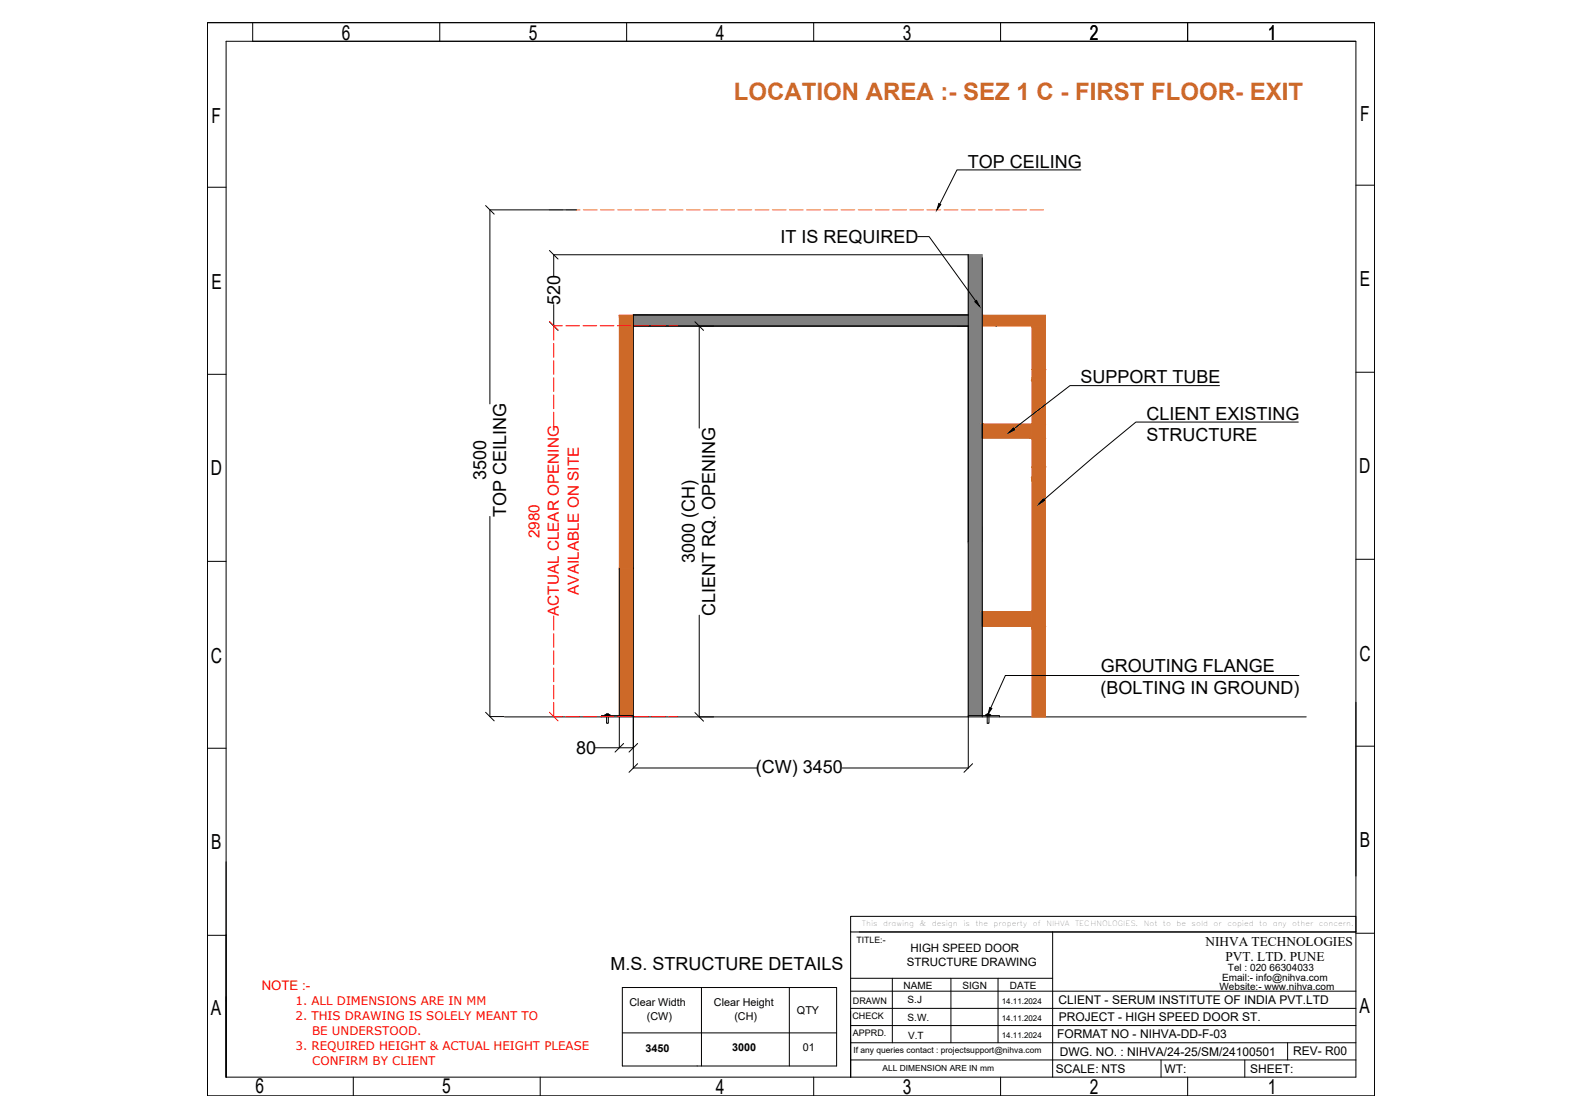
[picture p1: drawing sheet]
<svg xmlns="http://www.w3.org/2000/svg" width="420mm" height="297mm" viewBox="0 0 420 297" stroke-linecap="round" stroke-linejoin="round" font-family="sans-serif">
<!-- layer: 0 -->
<g fill="#808080" stroke="#808080" stroke-width=".27">
<path d="M168.4 83.7l89.1 3v-3zM168.4 83.7l89.1 3h-89.1z"/>
<path d="M257.5 67.7l3.7 76.3v-76.3zM257.5 67.7l3.7 76.3h-3.7z"/>
<path d="M257.5 144l3.7 46.3v-46.3zM257.5 144l3.7 46.3h-3.7z"/>
</g>
<g fill="none" stroke="#000" stroke-width=".27">
<path d="M55.2 6h310.3v285.4h-310.3zM55.2 6h310.3M67.2 6v5h293.4v275.4h-300.5v-275.4h300.5M116.9 6v5M166.6 6v5M216.4 6v5M266.1 6v5M315.8 6v5M55.2 49.8h4.9M129.1 54.7l2.3 2.3M153.3 55.8h-23v51.6M287.4 45.2h-32.9l-4.6 9.1"/>
<path d="M360.6 49.2h4.9M146.1 66.6l2.3 2.3M147.2 73.5v-5.8h110.3v136.5h-33.6M244 62.9h3.1l12.4 17.2M261.2 68.6v122M55.2 99.5h4.9M146.1 85.6l2.3 2.3M147.2 86.7h.1M147.2 81v5.7M168.4 86.7h89.1M184.8 85.6l2.3 2.3M185.9 86.7v27.1"/>
<path d="M257.5 83.7h-89.1v120.5h32.9M264.9 86.7v.1M360.6 99h4.9M261.2 112.7v3.9M324.3 102.5h-39.8l-14.9 11.5M345.2 112.2h-43.1l-11.1 9.1-13.4 11.6M130.3 137.3v53.3h3.7M55.2 149.3h4.9M164.7 151.1v39.2M360.6 148.7h4.9M185.9 163.6v27M261.2 162.6v4"/>
<path d="M345.4 179.6h-78.1l-3.8 8.7M55.2 199h4.9M129.1 189.4l2.3 2.3M134.2 190.6h213.2M158.3 198.9h6.4M161.2 190h.7h-.3h.2v2.3h-.5v-2.3h.3zM161.2 190h-.4v.3h1.4v-.3h-.3M161.6 190.3h6.8v8.6h-3.7v-8.3M161.8 190.3h-1.8v.3M165.8 197.7l-2.3 2.3M169.6 197.7l-2.3 2.3M184.8 189.5l2.3 2.3"/>
<path d="M257.5 190.6v-.3h8.3v.3M262.4 190h-.3v.3h1.4v-.3h-.4M262.5 189.8l.6 .2h-.3h.2v2.3h-.5v-2.3h.3h-.4zM360.6 186.7v46.3M360.6 198.4h4.9M169.6 203.1l-2.3 2.3M258.6 203.1l-2.3 2.3M55.2 248.7h4.9M226.2 243.7h134.4v4.1h-134.4zM226.2 247.8v38.6M228.5 247.8h132.1M279.9 247.8v38.6"/>
<path d="M360.6 248.2h4.9M60.1 266.2h.1M165.5 262.6h57v20.9h-57zM165.5 274.7h57M186.5 262.6v20.9M209.9 262.6v20.9M226.2 277.3h134.4M226.2 272.7h134.4M226.2 268.2h134.4M226.2 263.6h134.4M226.2 260.2h53.7M237.3 260.2v17.1"/>
<path d="M252.9 260.2v17.1M265.4 260.2v17.1M342.4 277.3v4.6M55.2 286.4v5M94 286.4v5M143.7 286.4v5M185.4 283.4v.1M216.4 286.4v5M226.2 281.9h134.4M266.1 286.4v5M308.8 281.9v4.5M315.8 286.4v5"/>
<path d="M331 281.9v4.5"/>
</g>
<g fill="#cd6928" stroke="#cd6928" stroke-width=".27">
<path d="M274.4 86.7h3.6v11.6z"/>
<path d="M274.4 116.6h3.6v7.6z"/>
<path d="M164.7 83.8l3.7 67.3v-67.3zM164.7 83.8l3.7 67.3h-3.7z"/>
<path d="M164.7 151.1l3.7 39.2v-39.2zM164.7 151.1l3.7 39.2h-3.7z"/>
<path d="M261.3 83.8l16.7 2.9v-2.9zM261.3 83.8l16.7 2.9h-16.7z"/>
<path d="M274.4 86.7v11.6h3.6zM274.4 98.3h3.6l-3.6 2.7zM274.4 101h3.6v-2.7z"/>
<path d="M274.4 101l3.6 11.7v-11.7zM274.4 101l3.6 11.7h-3.6z"/>
<path d="M274.4 112.7l3.6 3.9v-3.9zM274.4 112.7l3.6 3.9h-3.6z"/>
<path d="M261.3 112.7l13.1 3.9v-3.9zM261.3 112.7l13.1 3.9h-13.1z"/>
<path d="M274.4 116.6v7.6h3.6zM274.4 124.2h3.6l-3.6 2.7zM274.4 126.9h3.6v-2.7z"/>
<path d="M274.4 126.9l3.6 35.7v-35.7zM274.4 126.9l3.6 35.7h-3.6z"/>
<path d="M274.4 162.6l3.6 4v-4zM274.4 162.6l3.6 4h-3.6z"/>
<path d="M261.2 162.6l13.2 4v-4zM261.2 162.6l13.2 4h-13.2z"/>
<path d="M274.4 166.6l3.6 24v-24zM274.4 166.6l3.6 24h-3.6z"/>
</g>
<path d="M249.7 54.1l.5 .3-1.1 1.4zM259.2 80.2l.5-.3 .7 1.5zM269.5 113.8l.3 .5-1.5 .8zM277.4 132.7l.4 .4-1.5 .9zM263.2 188.1l.6 .3-1 1.4z" fill="#000" stroke="#000" stroke-width=".27"/>
<g fill="none" stroke="#ff7f00" stroke-width=".27">
<path d="M146.1 55.8h3.6M150.6 55.8h3.6M155.1 55.8h3.7M159.7 55.8h3.6M164.3 55.8h3.6M168.8 55.8h3.7M173.4 55.8h3.7M178 55.8h3.6M182.6 55.8h3.6M187.1 55.8h3.7M191.7 55.8h3.6M196.2 55.8h3.7"/>
<path d="M200.8 55.8h3.7M205.4 55.8h3.7M209.9 55.8h3.7M214.5 55.8h3.7M219.1 55.8h3.6M223.7 55.8h3.6M228.2 55.8h3.7M232.8 55.8h3.6M237.4 55.8h3.6M241.9 55.8h3.7M246.5 55.8h3.7M251.1 55.8h3.6"/>
<path d="M255.6 55.8h3.7M260.2 55.8h3.7M264.8 55.8h3.6M269.3 55.8h3.7M273.9 55.8h3.6"/>
</g>
<g fill="none" stroke="#f00" stroke-width=".27">
<path d="M146.1 85.5l2.3 2.3M147.2 91.3v3.7M147.2 95.9v3.6M149.5 86.6h-2.3v3.8M150.5 86.6h3.6M155 86.6h3.7M159.6 86.6h3.7M164.2 86.6h3.6M168.7 86.6h3.7M173.3 86.6h3.7M177.9 86.6h2.3M147.2 100.5v3.6"/>
<path d="M147.2 105v3.7M147.2 109.6v3.8M147.2 163.8v3.8M147.2 168.5v3.6M147.2 173.1v3.6M147.2 177.6v3.7M146.1 189.4l2.3 2.3M147.2 186.8v3.8h2.3M147.2 182.2v3.7M150.5 190.6h3.6M155 190.6h3.7M159.6 190.6h3.7"/>
<path d="M164.2 190.6h3.6M168.7 190.6h3.7M173.3 190.6h3.7M177.9 190.6h2.3"/>
</g>
<text font-size="6.4" fill="#cd6928" x="195.1" y="26.7">LOCATION AREA :- SEZ 1 C - FIRST FLOOR- EXIT</text>
<g font-size="5.5">
<text x="90.9" y="10.6">6</text>
<text x="140.6" y="10.5">5</text>
<text x="190.4" y="10.5">4</text>
<text x="240" y="10.6">3</text>
<text x="289.8" y="10.6">2</text>
<text x="337.2" y="10.6">1</text>
<text x="56.3" y="32.7">F</text>
<text x="361.7" y="32.1">F</text>
<text x="56.2" y="76.7">E</text>
<text x="361.6" y="76.2">E</text>
<text x="361.5" y="125.8">D</text>
<text x="56.1" y="126.4">D</text>
<text x="56.1" y="176.2">C</text>
<text x="361.5" y="175.7">C</text>
<text x="56.2" y="225.8">B</text>
<text x="361.6" y="225.3">B</text>
<text x="56.1" y="269.9">A</text>
<text x="361.5" y="269.3">A</text>
<text x="67.9" y="290.8">6</text>
<text x="117.6" y="290.8">5</text>
<text x="190.4" y="290.9">4</text>
<text x="240" y="290.9">3</text>
<text x="289.8" y="290.9">2</text>
<text x="337.2" y="290.9">1</text>
</g>
<g font-size="4.8">
<text x="257.4" y="44.5">TOP CEILING</text>
<text x="207.6" y="64.5">IT IS REQUIRED</text>
<text x="148.9" y="81.2" transform="rotate(-90 148.9 81.2)">520</text>
<text x="287.3" y="102">SUPPORT TUBE</text>
<text x="304.9" y="111.6">CLIENT EXISTING</text>
<text x="304.9" y="117.4">STRUCTURE</text>
<text x="129.3" y="127.7" transform="rotate(-90 129.3 127.7)">3500</text>
<text x="134.6" y="137.4" transform="rotate(-90 134.6 137.4)">TOP CEILING</text>
<text x="184.8" y="149.8" transform="rotate(-90 184.8 149.8)">3000 (CH)</text>
<text x="190.2" y="163.8" transform="rotate(-90 190.2 163.8)">CLIENT RQ. OPENING</text>
<text x="292.7" y="178.7">GROUTING FLANGE</text>
<text x="292.7" y="184.5">(BOLTING IN GROUND)</text>
<text x="153.2" y="200.5">80</text>
<text x="201" y="205.5">(CW) 3450</text>
<text x="162.3" y="257.9">M.S. STRUCTURE DETAILS</text>
</g>
<g font-size="4.1" fill="#f00">
<text x="143.4" y="143.1" transform="rotate(-90 143.4 143.1)">2980</text>
<text x="153.9" y="158.2" transform="rotate(-90 153.9 158.2)">AVAILABLE ON SITE</text>
<text x="148.6" y="163.8" transform="rotate(-90 148.6 163.8)">ACTUAL CLEAR OPENING</text>
</g>
<g font-size="3.5">
<text x="320.6" y="251.5">NIHVA TECHNOLOGIES</text>
<text x="325.9" y="255.5">PVT. LTD. PUNE</text>
</g>
<text font-size="3.5" fill="#f00" x="69.6" y="263.3">NOTE :-</text>
<g font-size="3.2">
<text x="281.5" y="267">CLIENT - SERUM INSTITUTE OF INDIA PVT.LTD</text>
<text x="281.6" y="271.5">PROJECT - HIGH SPEED DOOR ST.</text>
<text x="281.1" y="276.1">FORMAT NO - NIHVA-DD-F-03</text>
<text x="281.8" y="280.9">DWG. NO. : NIHVA/24-25/SM/24100501</text>
<text x="343.9" y="280.6">REV- R00</text>
<text x="280.8" y="285.3">SCALE: NTS</text>
<text x="309.6" y="285.2">WT:</text>
<text x="332.4" y="285.3">SHEET:</text>
</g>
<g font-size="3.1">
<text x="241.1" y="256.8">STRUCTURE DRAWING</text>
<text x="242.1" y="253.1">HIGH SPEED DOOR</text>
</g>
<g font-size="3.1" fill="#f00">
<text x="78.6" y="267.3">1. ALL DIMENSIONS ARE IN MM</text>
<text x="78.6" y="271.3">2. THIS DRAWING IS SOLELY MEANT TO</text>
<text x="83" y="275.2">BE UNDERSTOOD.</text>
<text x="78.6" y="279.1">3. REQUIRED HEIGHT &amp; ACTUAL HEIGHT PLEASE</text>
<text x="83" y="283.3">CONFIRM BY CLIENT</text>
</g>
<g font-size="2.9">
<text x="167.4" y="267.6">Clear Width</text>
<text x="189.8" y="267.6">Clear Height</text>
<text x="211.9" y="269.6">QTY</text>
<text x="172" y="271.1">(CW)</text>
<text x="195.3" y="271.1">(CH)</text>
<text x="171.7" y="279.7">3450</text>
<text x="194.7" y="279.5">3000</text>
<text x="213.5" y="279.5">01</text>
</g>
<g font-size="2.7">
<text x="240.3" y="262.9">NAME</text>
<text x="256" y="262.9">SIGN</text>
<text x="268.5" y="262.9">DATE</text>
<text x="324.3" y="263.3">Website:- www.nihva.com</text>
<text x="325" y="260.9">Email:- info@nihva.com</text>
<text x="326.5" y="258.2">Tel : 020 66304033</text>
<text x="241.4" y="266.8">S.J</text>
<text x="241.4" y="271.4">S.W.</text>
<text x="241.5" y="276.3">V.T</text>
</g>
<g font-size="2.4">
<text x="226.8" y="266.9">DRAWN</text>
<text x="226.7" y="270.9">CHECK</text>
<text x="226.8" y="275.4">APPRD.</text>
</g>
<text font-size="2.3" x="227.8" y="250.8">TITLE:-</text>
<g font-size="2.2">
<text x="227" y="280">If any queries contact : projectsupport@nihva.com</text>
<text x="234.7" y="284.9">ALL DIMENSION ARE IN mm</text>
</g>
<g font-size="2.1">
<text x="266.4" y="266.9">14.11.2024</text>
<text x="266.4" y="271.5">14.11.2024</text>
<text x="266.4" y="276.1">14.11.2024</text>
</g>
<g font-size="1.9">
<text x="229.2" y="246.2">This</text>
<text x="234.8" y="246.2">drawing</text>
<text x="244.5" y="246.2">&amp;</text>
<text x="247.8" y="246.2">design</text>
<text x="256.2" y="246.2">is</text>
<text x="259.4" y="246.2">the</text>
<text x="264.2" y="246.2">property</text>
<text x="274.6" y="246.2">of</text>
<text x="278.2" y="246.2">NIHVA</text>
<text x="285.9" y="246.2">TECHNOLOGIES.</text>
<text x="304.1" y="246.2">Not</text>
<text x="309.3" y="246.2">to</text>
<text x="312.9" y="246.2">be</text>
<text x="316.9" y="246.2">sold</text>
<text x="322.7" y="246.2">or</text>
<text x="326.4" y="246.2">copied</text>
<text x="334.8" y="246.2">to</text>
<text x="338.5" y="246.2">any</text>
<text x="343.6" y="246.2">other</text>
<text x="350.7" y="246.2">concern.</text>
</g>
</svg>
